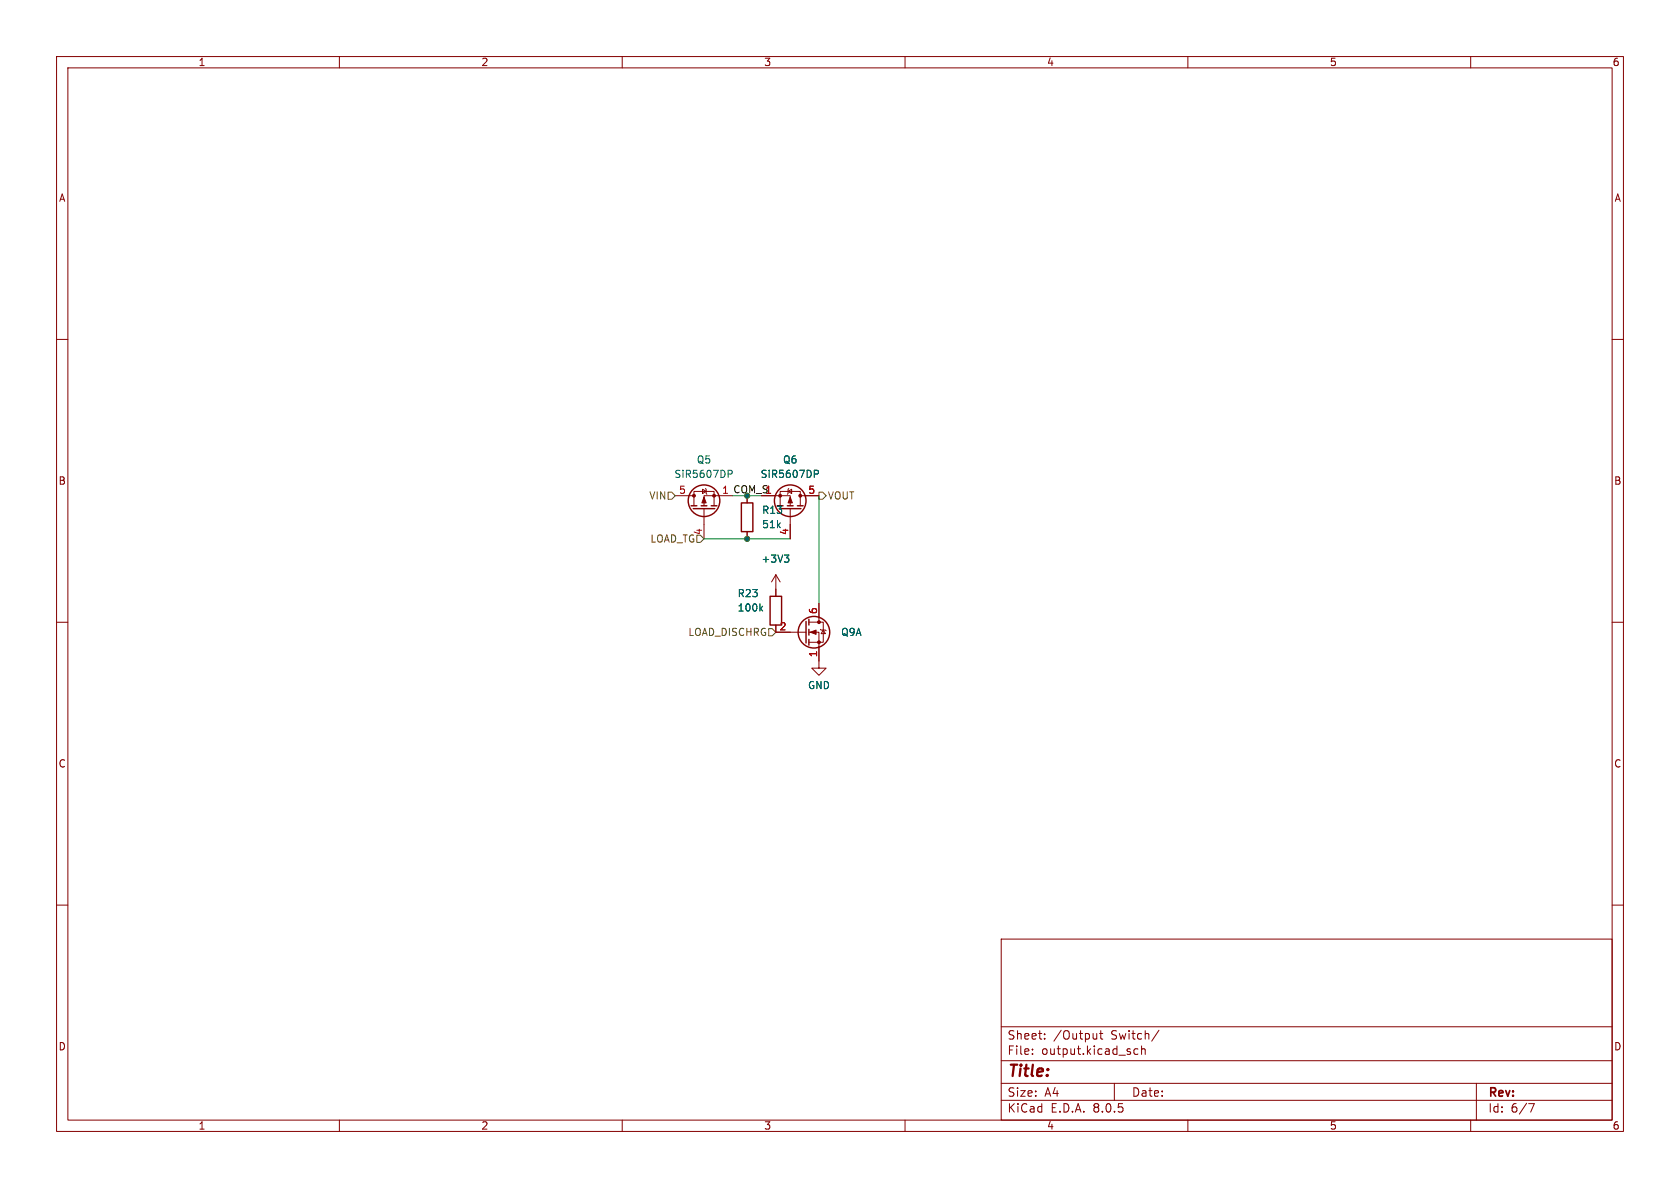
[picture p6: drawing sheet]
<svg xmlns="http://www.w3.org/2000/svg" width="297mm" height="210mm" viewBox="0 0 297 210" stroke-linecap="round" stroke-linejoin="round" font-family="sans-serif">
<g fill="none" stroke="#840000" stroke-width=".18">
<path d="M10 10h277v190h-277zM12 12h273v186h-273zM60 10v2M110 10v2M160 10v2M210 10v2M260 10v2M10 60h2M285 60h2M119.4 87.6h3.3M122.7 89.4v-2.5h3.5v2.5M124.2 86.5l.6 .4-.6 .3z"/>
<path d="M124.5 89.9v5.4M124.7 86.4l.1 .1v.7l.2 .2M129.5 87.6h-5v1.8M132.1 87.6v1.3M132.1 94v1.3M134.6 87.6h5.1v1.8M137.9 89.4v-2.5h3.6v2.5M139.3 86.9l.7-.4v.7zM139.4 86.4l-.1 .1v.7l-.1 .2M139.7 89.9v5.4M141.5 87.6h3.3M10 110h2"/>
<path d="M137.2 111.8h5.3M137.2 101.6v3.8M137.2 101.6l-.8 1.3M137.2 101.6l.7 1.3M143 111.8h1.8v6.3h1.2l-1.2 1.3-1.3-1.3h1.3M143 110h2.5v3.5h-2.5M144.8 106.7v3.3M145 111.3l.2 .1h.7l.1 .1M145.5 111.4l.4 .6h-.7zM285 110h2M10 160h2M285 160h2"/>
<path d="M177 166h108v32h-108zM60 198v2M110 198v2M160 198v2M177 194.5h108M177 191.5h108M177 187.5h108M177 181.5h108M182.5 186.3v.1M182.5 185.5v.1M184.7 183.6v.1M184.7 182.8v.1"/>
<path d="M193.9 182.7v1M193.9 183.6l-.2 .1M194.4 182.7h.6M194.6 182.2v1.3l.4 .2M197 191.5v3M201.2 185.5l-.5-.1-.2 .3v.4l.1 .2h.6M201.8 185.5l.2-.1 .4 .1 .1 .9M201.8 184.9v1.5M204.9 182.1l-1.3 2M210 198v2M260 198v2M261 191.5v6.5"/>
<path d="M270.2 195.1h1l-.6 1.5"/>
</g>
<g fill="none" stroke="#840000" stroke-width=".25">
<path d="M122.2 89.4h1M122.6 89.9h3.8M124 89.4h1M125.7 89.4h1M131.1 88.9h2v5.1h-2zM137.8 89.9h3.8M139.2 89.4h1M141 89.4h1M136.1 105.4h2.1v5.1h-2.1zM142.5 109.9v3.8M143 109.5v1M143 111.3v1"/>
<path d="M143 113v1"/>
<circle cx="124.5" cy="88.5" r="2.79"/>
<circle cx="139.7" cy="88.5" r="2.79"/>
<circle cx="143.9" cy="111.8" r="2.79"/>
</g>
<g fill="#840000" stroke="#840000" stroke-width=".18">
<path d="M124.5 87.9l.3 1h-.7z"/>
<path d="M143.3 111.8l1-.4v.7z"/>
<path d="M139.7 87.9l.4 1h-.8z"/>
<circle cx="126.2" cy="87.6" r=".25"/>
<circle cx="122.7" cy="87.6" r=".25"/>
<circle cx="144.8" cy="113.5" r=".25"/>
<circle cx="144.8" cy="110" r=".25"/>
<circle cx="137.9" cy="87.6" r=".25"/>
<circle cx="141.5" cy="87.6" r=".25"/>
</g>
<path d="M128.7 83.1h.5l.2 .3-.1 .3-.6 .1M138.7 98.1h.8l-.5 .5M139.2 98.6l.3 .2v.3l-.3 .3M144 83.1h.4l.3 .3-.1 .3-.6 .1M134.5 107.5l.3 .5M134.8 107.2l-.5 .5" fill="none" stroke="#006464" stroke-width=".18"/>
<path d="M118.1 87h.6l.7 .6-.7 .7h-.6zM123.2 94.6h.6l.7 .7-.7 .6h-.6zM144.8 87h.6l.6 .6-.6 .7h-.6zM135.9 111.1h.6l.7 .7-.7 .6h-.6z" fill="none" stroke="#725600" stroke-width=".18"/>
<path d="M124.5 95.3h15.2M144.8 87.6v19.1" fill="none" stroke="#009600" stroke-width=".18"/>
<circle cx="132.1" cy="95.3" r=".46" fill="#009600" stroke="#009600" stroke-width=".18"/>
<text font-size="2.8" fill="#840000" x="178" y="190.9">Title:</text>
<g font-size="2.1" fill="#840000">
<text x="178" y="184">Sheet:</text>
<text x="186.2" y="184">/Output</text>
<text x="196.5" y="184">Switch/</text>
<text x="178" y="186.7">File:</text>
<text x="184.1" y="186.7">output.kicad_sch</text>
<text x="178" y="196.9">KiCad</text>
<text x="178" y="194.1">Size:</text>
<text x="184.7" y="194.1">A4</text>
<text x="185.7" y="196.9">E.D.A.</text>
<text x="193.3" y="196.9">8.0.5</text>
<text x="200" y="194.1">Date:</text>
<text x="263" y="194.3">Rev:</text>
<text x="263" y="196.9">Id:</text>
<text x="267.1" y="196.9">6/7</text>
</g>
<g font-size="1.8" fill="#840000">
<text x="35" y="11.9">1</text>
<text x="85" y="11.9">2</text>
<text x="135" y="11.9">3</text>
<text x="185" y="11.9">4</text>
<text x="235" y="11.9">5</text>
<text x="285" y="11.9">6</text>
<text x="10.3" y="35.9">A</text>
<text x="285.3" y="35.9">A</text>
<text x="10.3" y="85.9">B</text>
<text x="285.3" y="85.9">B</text>
<text x="10.3" y="135.9">C</text>
<text x="285.3" y="135.9">C</text>
<text x="10.3" y="185.9">D</text>
<text x="285.3" y="185.9">D</text>
<text x="35" y="199.9">1</text>
<text x="85" y="199.9">2</text>
<text x="135" y="199.9">3</text>
<text x="185" y="199.9">4</text>
<text x="235" y="199.9">5</text>
<text x="285" y="199.9">6</text>
</g>
<g font-size="1.8" fill="#006464">
<text x="123.1" y="82.1">Q5</text>
<text x="138.3" y="82.1">Q6</text>
<text x="119.1" y="84.7">SiR5607DP</text>
<text x="134.4" y="84.7">SiR5607DP</text>
<text x="134.6" y="93.6">51k</text>
<text x="134.6" y="91">R13</text>
<text x="134.5" y="99.7">+3V3</text>
<text x="130.3" y="105.8">R23</text>
<text x="130.3" y="108.3">100k</text>
<text x="148.6" y="112.6">Q9A</text>
<text x="142.7" y="122">GND</text>
</g>
<g font-size="1.8" fill="#725600">
<text x="114.7" y="88.5">VIN</text>
<text x="146.2" y="88.5">VOUT</text>
<text x="124.2" y="94.7" transform="rotate(-90 124.2 94.7)">4</text>
<text x="114.9" y="96.1">LOAD_TG</text>
<text x="121.6" y="112.6">LOAD_DISCHRG</text>
</g>
<g font-size="1.8" fill="#a90000">
<text x="119.9" y="87.4">5</text>
<text x="135.2" y="87.4">1</text>
<text x="142.8" y="87.4">5</text>
<text x="139.4" y="94.7" transform="rotate(-90 139.4 94.7)">4</text>
<text x="137.7" y="111.5">2</text>
<text x="144.5" y="108.7" transform="rotate(-90 144.5 108.7)">6</text>
<text x="144.5" y="116.3" transform="rotate(-90 144.5 116.3)">1</text>
</g>
<text font-size="1.8" fill="#009600" x="127.6" y="87.4">1 COM_S1</text>
</svg>
